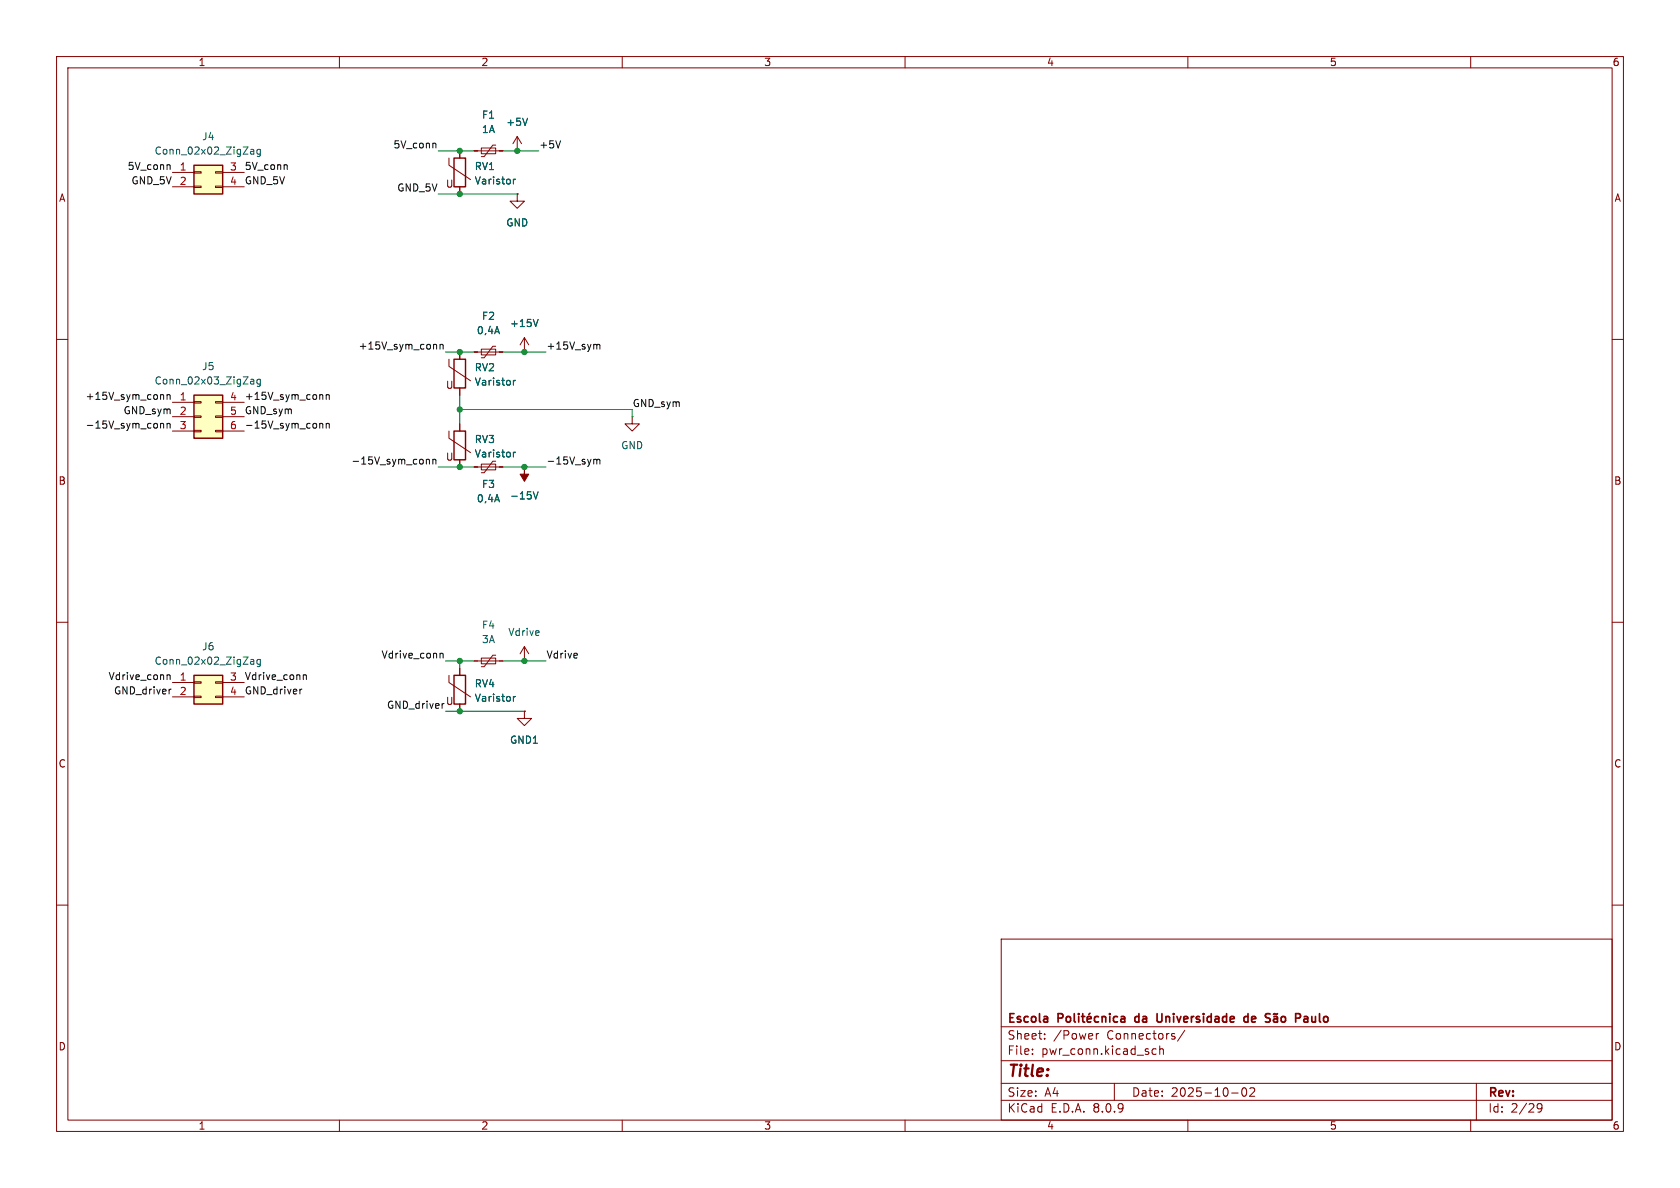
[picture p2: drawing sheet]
<svg xmlns="http://www.w3.org/2000/svg" width="297mm" height="210mm" viewBox="0 0 297 210" stroke-linecap="round" stroke-linejoin="round" font-family="sans-serif">
<g fill="none" stroke="#840000" stroke-width=".18">
<path d="M10 10h277v190h-277zM12 12h273v186h-273zM60 10v2M110 10v2M160 10v2M210 10v2M260 10v2M79.4 27.9v1.3l3.8 2.6M81.3 26.7v1.2M81.3 33v1.3M83.8 26.7h5.1M85.1 26.2h2.5v1h-2.5z"/>
<path d="M87.6 25.7h-.5l-1.5 2h-.5M91.4 26.7h.1M91.4 34.3v1.3h1.3l-1.3 1.2-1.2-1.2h1.2M91.4 34.3h.1M91.4 24.1l-.7 1.3M91.4 24.1v2.6M91.4 24.1l.8 1.3M10 60h2M83.8 62.2h5.1M85.1 61.7h2.5v1h-2.5zM87.6 61.2h-.5l-1.5 2h-.5M285 60h2"/>
<path d="M10 110h2M79.4 119.4v1.3l3.8 2.5M81.3 118.1v1.3M285 110h2M81.3 124.5v1.2M92.7 125.7v1.3h1.3l-1.3 1.3-1.3-1.3h1.3M92.7 125.7h.1M10 160h2M177 166h108v32h-108zM285 160h2M60 198v2M110 198v2"/>
<path d="M160 198v2M177 194.5h108M177 191.5h108M177 187.5h108M177 181.5h108M182.5 186.3v.1M182.5 185.5v.1M184.7 183.6v.1M184.7 182.8v.1M193.8 182.7v1M194.2 182.7l-.2 .1-.2 .2M197 191.5v3"/>
<path d="M204.4 185.5l-.4-.1-.3 .3v.4l.1 .2h.6M205 185.5l.2-.1 .4 .1 .1 .9M205 184.9v1.5M209.5 182.1l-1.3 2M210 198v2M217.7 193.2h1.2M219.7 192.4l.2-.1a.81 .81 0 0 1 .6 .6 .81 .81 0 0 1-.3 .8l-.2 .1a.81 .81 0 0 1-.3-1.4zM221 192.4l.5-.1 .2 .1 .1 .3-.9 1.1h.9M260 198v2M261 191.5v6.5M271.7 195.4l.3-.3 .5 .1a.99 .99 0 0 1-.3 1.4h-.3M271.7 195.7l.3 .3h.3l.3-.3"/>
</g>
<g fill="none" stroke="#840000" stroke-width=".3">
<path d="M187.1 180l.7-.1 .1-.2-.1-.4-.2-.1h-.5v1.5M188.6 179.8l.4-.1 .3 .3v.4l-.3 .3-.4-.1-.1-.2v-.4zM189.9 179.2v1.3l.2 .2M190.7 179.2v.1M190.7 179.7v1M191.2 179.7h.6M191.4 179.2v1.3l.4 .2M192.7 179.1l-.2 .2M194.2 179.8l-.4-.1-.3 .3v.4l.1 .2h.6M194.8 179.8l.3-.1 .3 .1 .1 .9M194.8 179.7v1M196.2 179.2v.1"/>
<path d="M196.2 179.7v1M197.6 179.8l-.5-.1-.3 .3v.4l.2 .2h.6M198.2 179.8h.6v.9M200.7 179.8v.7M204.6 179.2v1.3l.2 .2 .5-.1M220.6 179.8l-.4-.1-.3 .3v.4l.2 .2h.5M220.6 179.2v1.5M225.2 179.8h.6v.9M225.8 179.2l-.2 .1-.3-.1-.2 .1M226.6 179.8l.4-.1 .3 .3v.4l-.3 .3-.4-.1-.1-.2v-.4zM229.1 180l.7-.1 .1-.2-.1-.4-.2-.1h-.5v1.5M230.6 179.8h.5l.1 .9"/>
<path d="M192.2 180.2l.7-.2-.1-.2-.4-.1-.2 .2 .1 .7h.5M198.8 180l-.5 .1a.29 .29 0 0 0-.2 .3 .29 .29 0 0 0 .2 .3l.5-.1M225.8 180l-.5 .1a.29 .29 0 0 0-.2 .3 .29 .29 0 0 0 .2 .3l.5-.1M231.2 180l-.5 .1a.29 .29 0 0 0-.2 .3 .29 .29 0 0 0 .2 .3l.5-.1"/>
</g>
<path d="M90.8 31.7v.8M91.1 31.7l-.3 .2M93.3 20.9l-.5 1.3M90.8 123.1v.9M91.1 123.1l-.3 .3" fill="none" stroke="#006464" stroke-width=".18"/>
<path d="M80.3 27.9h2v5.1h-2zM80.3 119.4h2v5.1h-2z" fill="none" stroke="#840000" stroke-width=".25"/>
<path d="M34.3 69.9h5.1v7.6h-5.1z" fill="#ffffc2"/>
<g fill="none" stroke="#840000" stroke-width=".18">
<path d="M30.5 71.1h3.8M30.5 73.7h3.8M30.5 76.2h3.8M34.3 76.1h1.3v.2h-1.3zM34.3 73.5h1.3v.3h-1.3zM34.3 71h1.3v.2h-1.3zM38.1 76.1h1.3v.2h-1.3zM38.1 73.5h1.3v.3h-1.3zM38.1 71h1.3v.2h-1.3zM39.4 71.1h3.8M39.4 73.7h3.8M39.4 76.2h3.8"/>
<path d="M111.8 73.7v1.2h1.2l-1.2 1.3-1.3-1.3h1.3M111.8 73.7h.1"/>
</g>
<path d="M34.3 69.9h5.1v7.6h-5.1z" fill="none" stroke="#840000" stroke-width=".25"/>
<path d="M44.3 67.7l.1 .2 .5-.1M44.3 67.1h.5l.1 .8M44.9 67.3l-.5 .1-.1 .2M46 67.1l-.3-.1-.3 .3 .1 .5h.5M46 67v1.1l-.2 .2h-.3" fill="none" stroke="#006464" stroke-width=".18"/>
<path d="M34.3 119.4h5.1v5.1h-5.1z" fill="#ffffc2"/>
<path d="M30.5 120.7h3.8M30.5 123.2h3.8M34.3 123.1h1.3v.2h-1.3zM34.3 120.5h1.3v.3h-1.3zM38.1 123.1h1.3v.2h-1.3zM38.1 120.5h1.3v.3h-1.3zM39.4 120.7h3.8M39.4 123.2h3.8" fill="none" stroke="#840000" stroke-width=".18"/>
<path d="M34.3 119.4h5.1v5.1h-5.1z" fill="none" stroke="#840000" stroke-width=".25"/>
<path d="M44.3 117.2l.1 .2h.5M44.3 116.6h.5l.1 .8M44.9 116.9h-.5l-.1 .2M46 116.6h-.3l-.3 .2 .1 .6h.5M46 116.6v1l-.2 .2h-.3" fill="none" stroke="#006464" stroke-width=".18"/>
<path d="M34.3 29.2h5.1v5.1h-5.1z" fill="#ffffc2"/>
<g fill="none" stroke="#840000" stroke-width=".18">
<path d="M30.5 30.5h3.8M30.5 33h3.8M34.3 32.9h1.3v.2h-1.3zM34.3 30.4h1.3v.2h-1.3zM38.1 32.9h1.3v.2h-1.3zM38.1 30.4h1.3v.2h-1.3zM39.4 30.5h3.8M39.4 33h3.8M81.3 26.7v1.2M81.3 33v1.3M83.8 26.7h.7M88.3 26.7h.6"/>
<path d="M91.4 34.3h.1M91.4 26.7h.1M92.7 59.7l-.8 1.3M92.7 59.7v2.5M92.7 59.7l.8 1.3M79.4 76.2v1.3l3.8 2.5M79.4 63.5v1.3l3.8 2.5M81.3 62.2v1.3M81.3 68.6v1.3M81.3 74.9v1.3M83.8 62.2h.7M88.3 62.2h.6"/>
<path d="M92.7 62.2h.1M81.3 81.3v1.3M83.8 82.6h5.1M85.1 82h2.5v1.1h-2.5zM87.6 81.5h-.5l-1.5 2.1h-.5M92.7 82.6h.1M81.3 118.1v1.3M83.8 116.8h5.1M85.1 116.3h2.5v1h-2.5zM87.6 115.8h-.5l-1.5 2.1h-.5M92.7 116.8h.1M92.7 114.3v2.5"/>
<path d="M92.7 114.3l-.8 1.3M92.7 114.3l.8 1.3M81.3 124.5v1.2M92.7 125.7h.1"/>
</g>
<path d="M34.3 29.2h5.1v5.1h-5.1zM80.3 76.2h2v5.1h-2zM80.3 63.5h2v5.1h-2z" fill="none" stroke="#840000" stroke-width=".25"/>
<g fill="none" stroke="#006464" stroke-width=".18">
<path d="M44.3 27.1l.1 .1h.5M44.3 26.5h.5l.1 .7M44.9 26.7l-.5 .1-.1 .1M46 26.5l-.3-.1-.3 .2 .1 .6h.5M46 26.4v1l-.2 .3-.3-.1M90.8 31.7v.8M91.1 31.7l-.3 .2M93.3 20.9l-.5 1.3M95.1 56.5l-.4 1.2M90.8 67.2v.9M90.8 79.9v.9M91.1 79.9l-.3 .3"/>
<path d="M91.1 67.2l-.3 .3M94.3 86.9l.4 1.3 .4-1.3M90.8 123.1v.9M91.1 123.1l-.3 .3"/>
</g>
<path d="M92.7 82.6v1.2h.8l-.8 1.3-.8-1.3h.8z" fill="#840000" stroke="#840000" stroke-width=".18"/>
<g fill="none" stroke="#0f0f0f" stroke-width=".18">
<path d="M29.9 29.1l.2 .2v.7M50.6 29.1l.2 .2v.7M76.9 25.3l.2 .2v.7M99.1 24.9l-.4 1.3M28.4 75l.2-.2 .3 .1v.8M28.4 74.8v.9M28.7 69.8l.2 .1v.7M29.5 69.9l.2-.1h.3l.1 .8M29.5 75l.2-.2 .3 .1 .1 .8M29.5 69.8v.8M29.5 74.8v.9M56.5 75l.2-.2 .3 .1 .1 .8"/>
<path d="M56.5 74.8v.9M56.9 69.8l.2 .1v.7M57.7 69.8v.8M57.7 74.8v.9M57.7 69.9l.2-.1h.3v.8M57.7 75l.2-.2 .3 .1v.8M77 60.9l.2 .2v.6M77.8 60.9v.8M77.8 61l.2-.1h.3v.8M105.3 60.9l.2 .2M105.5 61.1l.2-.2h.3l.1 .8M105.5 61.1v.6"/>
<path d="M75.4 81.2v.8M75.4 81.3l.2-.1 .3 .1v.7M76.5 81.3l.2-.1 .3 .1 .1 .7M76.5 81.2v.8M105 81.3l.3-.1 .2 .2M105.5 81.4l.2-.2 .3 .1 .1 .7M105.5 81.4v.6M29.5 119.3v.8M29.5 119.4l.2-.1 .3 .1 .1 .7M53.6 119.4l.2-.1 .3 .1 .1 .7M53.6 119.3v.8M77.8 115.5v.8"/>
<path d="M77.8 115.6l.2-.1h.3v.8M30.3 121.8l-.3 .2M53.4 121.8l-.3 .2M78.3 124.4l-.1 .1"/>
</g>
<g fill="none" stroke="#009600" stroke-width=".18">
<path d="M77.5 34.3h13.9M77.5 26.7h6.3M88.9 26.7h6.3M78.7 62.2h5.1M81.3 69.9v5M81.3 72.4h30.5v1.3M88.9 62.2h7.6M77.5 82.6h6.3M88.9 82.6h7.6M78.7 116.8h5.1M81.3 116.8v1.3M88.9 116.8h7.6"/>
<path d="M78.7 125.7h14"/>
</g>
<g fill="#009600" stroke="#009600" stroke-width=".18">
<circle cx="92.7" cy="82.6" r=".46"/>
<circle cx="92.7" cy="116.8" r=".46"/>
<circle cx="81.3" cy="62.2" r=".46"/>
<circle cx="92.7" cy="62.2" r=".46"/>
<circle cx="81.3" cy="125.7" r=".46"/>
<circle cx="81.3" cy="116.8" r=".46"/>
<circle cx="81.3" cy="82.6" r=".46"/>
<circle cx="81.3" cy="26.7" r=".46"/>
<circle cx="81.3" cy="34.3" r=".46"/>
<circle cx="91.4" cy="26.7" r=".46"/>
<circle cx="81.3" cy="72.4" r=".46"/>
</g>
<text font-size="2.8" fill="#840000" x="178" y="190.9">Title:</text>
<g font-size="2.1" fill="#840000">
<text x="178" y="184">Sheet:</text>
<text x="178" y="181.2">Escola</text>
<text x="186.2" y="184">/Power</text>
<text x="195.7" y="184">Connectors/</text>
<text x="201.3" y="181.2">da</text>
<text x="205.8" y="181.2">Universidade</text>
<text x="221.8" y="181.2">de</text>
<text x="232.1" y="181.2">Paulo</text>
<text x="178" y="186.7">File:</text>
<text x="184.1" y="186.7">pwr_conn.kicad_sch</text>
<text x="178" y="196.9">KiCad</text>
<text x="178" y="194.1">Size:</text>
<text x="184.7" y="194.1">A4</text>
<text x="185.7" y="196.9">E.D.A.</text>
<text x="193.3" y="196.9">8.0.9</text>
<text x="200" y="194.1">Date:</text>
<text x="207" y="194.1">2025-10-02</text>
<text x="263" y="194.3">Rev:</text>
<text x="263" y="196.9">Id:</text>
<text x="267.1" y="196.9">2/29</text>
</g>
<g font-size="1.8" fill="#840000">
<text x="35" y="11.9">1</text>
<text x="85" y="11.9">2</text>
<text x="135" y="11.9">3</text>
<text x="185" y="11.9">4</text>
<text x="235" y="11.9">5</text>
<text x="285" y="11.9">6</text>
<text x="10.3" y="35.9">A</text>
<text x="78.7" y="33.4">U</text>
<text x="285.3" y="35.9">A</text>
<text x="78.7" y="68.9">U</text>
<text x="78.7" y="81.6">U</text>
<text x="10.3" y="85.9">B</text>
<text x="285.3" y="85.9">B</text>
<text x="10.3" y="135.9">C</text>
<text x="285.3" y="135.9">C</text>
<text x="10.3" y="185.9">D</text>
<text x="285.3" y="185.9">D</text>
<text x="35" y="199.9">1</text>
<text x="85" y="199.9">2</text>
<text x="135" y="199.9">3</text>
<text x="185" y="199.9">4</text>
<text x="235" y="199.9">5</text>
<text x="285" y="199.9">6</text>
</g>
<g font-size="1.8" fill="#006464">
<text x="85.1" y="21.2">F1</text>
<text x="85.1" y="23.7">1A</text>
<text x="89.4" y="22.5">+5V</text>
<text x="27.2" y="27.5">Conn_02x02_ZigZag</text>
<text x="35.6" y="25">J4</text>
<text x="83.8" y="30.3">RV1</text>
<text x="83.8" y="32.8">Varistor</text>
<text x="89.4" y="40.2">GND</text>
<text x="84.2" y="59.3">0,4A</text>
<text x="85.1" y="56.7">F2</text>
<text x="90.1" y="58">+15V</text>
<text x="35.6" y="65.6">J5</text>
<text x="83.8" y="65.8">RV2</text>
<text x="27.2" y="68.2">Conn_02x03_ZigZag</text>
<text x="83.8" y="68.4">Varistor</text>
<text x="83.8" y="78.5">RV3</text>
<text x="83.8" y="81.1">Varistor</text>
<text x="109.7" y="79.6">GND</text>
<text x="84.2" y="89">0,4A</text>
<text x="85.1" y="86.5">F3</text>
<text x="90.1" y="88.5">-15V</text>
<text x="85.1" y="111.4">F4</text>
<text x="85.1" y="113.9">3A</text>
<text x="89.8" y="112.6">Vdrive</text>
<text x="27.2" y="117.7">Conn_02x02_ZigZag</text>
<text x="35.6" y="115.2">J6</text>
<text x="83.8" y="121.7">RV4</text>
<text x="83.8" y="124.2">Varistor</text>
<text x="90.1" y="131.7">GND1</text>
</g>
<g font-size="1.8" fill="#0f0f0f">
<text x="69.5" y="26.3">5V_conn</text>
<text x="95.2" y="26.3">+5V</text>
<text x="22.5" y="30.1">5V_conn</text>
<text x="23.1" y="32.7">GND_5V</text>
<text x="43.2" y="32.7">GND_5V</text>
<text x="43.2" y="30.1">5V_conn</text>
<text x="70.1" y="33.9">GND_5V</text>
<text x="63.3" y="61.9">+15V_sym_conn</text>
<text x="96.5" y="61.9">+15V_sym</text>
<text x="15" y="70.8">+15V_sym_conn</text>
<text x="43.2" y="70.8">+15V_sym_conn</text>
<text x="15" y="75.9">-15V_sym_conn</text>
<text x="21.7" y="73.3">GND_sym</text>
<text x="43.2" y="75.9">-15V_sym_conn</text>
<text x="43.2" y="73.3">GND_sym</text>
<text x="111.8" y="72">GND_sym</text>
<text x="62" y="82.2">-15V_sym_conn</text>
<text x="96.5" y="82.2">-15V_sym</text>
<text x="67.3" y="116.5">Vdrive_conn</text>
<text x="96.5" y="116.5">Vdrive</text>
<text x="19.1" y="120.3">Vdrive_conn</text>
<text x="20.1" y="122.8">GND_driver</text>
<text x="43.2" y="120.3">Vdrive_conn</text>
<text x="43.2" y="122.8">GND_driver</text>
<text x="68.3" y="125.4">GND_driver</text>
<text x="78.7" y="124.8">U</text>
</g>
<g font-size="1.8" fill="#a90000">
<text x="31.7" y="30.2">1</text>
<text x="31.7" y="32.8">2</text>
<text x="40.6" y="30.2">3</text>
<text x="40.6" y="32.8">4</text>
<text x="31.7" y="70.9">1</text>
<text x="40.6" y="70.9">4</text>
<text x="31.7" y="73.4">2</text>
<text x="31.7" y="75.9">3</text>
<text x="40.6" y="73.4">5</text>
<text x="40.6" y="75.9">6</text>
<text x="31.7" y="120.4">1</text>
<text x="31.7" y="122.9">2</text>
<text x="40.6" y="120.4">3</text>
<text x="40.6" y="122.9">4</text>
</g>
</svg>
